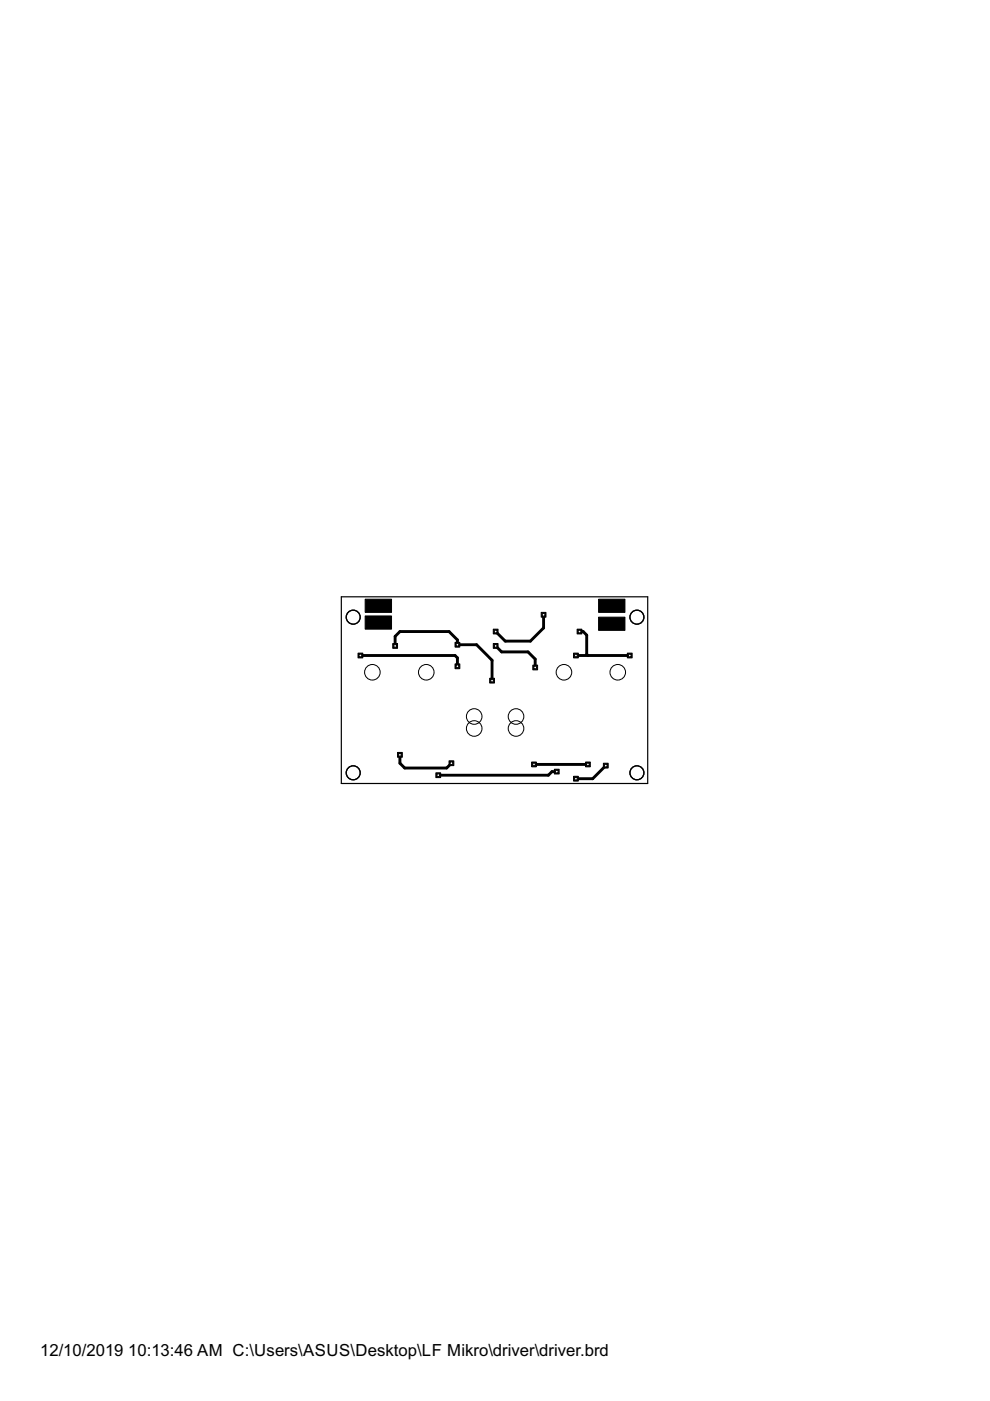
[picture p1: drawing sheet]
<svg xmlns="http://www.w3.org/2000/svg" width="210mm" height="297mm" viewBox="0 0 210 297" stroke-linecap="round" stroke-linejoin="round" font-family="sans-serif">
<path d="M77.4 127h5.6v2.8h-5.6zM77.4 130.6h5.6v2.8h-5.6zM126.9 127h5.6v2.8h-5.6zM126.9 130.9h5.6v2.7h-5.6zM113 141h1v1h-1z" fill="#000" stroke="#000" stroke-width=".21"/>
<g fill="none" stroke="#000" stroke-width=".25">
<circle cx="74.9" cy="130.9" r="1.48"/>
<circle cx="135" cy="130.9" r="1.48"/>
<circle cx="74.9" cy="163.9" r="1.48"/>
<circle cx="135" cy="163.9" r="1.48"/>
</g>
<path d="M76.4 139h20.1l.5 .5v1.8M83.8 136.9v-2l1-1h10.4l1.8 1.8v1h4l3.3 3.3v4.3M105.1 136.9l1.3 1.3h5.6l1.5 1.5v1.8M115.3 130.3v2.8l-2.8 2.8h-5.4l-2-2M122.1 139h11.4M122.9 133.9h.7l.8 .8v4l.3 .3M84.8 160v1.8l1 1h8.9l1-1M113.2 162.1h11.5M118 163.6h-1l-.7 .8h-23.4M128.4 162.6v-.3l-2.7 2.8h-3.6" fill="none" stroke="#000" stroke-width=".61"/>
<circle cx="113.5" cy="141.5" r=".3" fill="#fff" stroke="#000" stroke-width=".21"/>
<path d="M117.5 163.1h1.1v1h-1.1z" fill="#000" stroke="#000" stroke-width=".21"/>
<circle cx="118" cy="163.6" r=".3" fill="#fff" stroke="#000" stroke-width=".21"/>
<path d="M92.4 163.9h1v1h-1z" fill="#000" stroke="#000" stroke-width=".21"/>
<circle cx="92.9" cy="164.4" r=".3" fill="#fff" stroke="#000" stroke-width=".21"/>
<path d="M104.6 136.4h1v1.1h-1z" fill="#000" stroke="#000" stroke-width=".21"/>
<circle cx="105.1" cy="136.9" r=".3" fill="#fff" stroke="#000" stroke-width=".21"/>
<path d="M83.3 136.4h1v1.1h-1z" fill="#000" stroke="#000" stroke-width=".21"/>
<circle cx="83.8" cy="136.9" r=".3" fill="#fff" stroke="#000" stroke-width=".21"/>
<path d="M96.5 136.2h1v1h-1z" fill="#000" stroke="#000" stroke-width=".21"/>
<circle cx="97" cy="136.7" r=".3" fill="#fff" stroke="#000" stroke-width=".21"/>
<path d="M103.8 143.8h1v1h-1z" fill="#000" stroke="#000" stroke-width=".21"/>
<circle cx="104.3" cy="144.3" r=".3" fill="#fff" stroke="#000" stroke-width=".21"/>
<path d="M121.6 138.5h1v1h-1z" fill="#000" stroke="#000" stroke-width=".21"/>
<circle cx="122.1" cy="139" r=".3" fill="#fff" stroke="#000" stroke-width=".21"/>
<path d="M133 138.5h1v1h-1z" fill="#000" stroke="#000" stroke-width=".21"/>
<circle cx="133.5" cy="139" r=".3" fill="#fff" stroke="#000" stroke-width=".21"/>
<path d="M122.4 133.4h1v1h-1z" fill="#000" stroke="#000" stroke-width=".21"/>
<circle cx="122.9" cy="133.9" r=".3" fill="#fff" stroke="#000" stroke-width=".21"/>
<path d="M95.2 161.3h1v1h-1z" fill="#000" stroke="#000" stroke-width=".21"/>
<circle cx="95.7" cy="161.8" r=".3" fill="#fff" stroke="#000" stroke-width=".21"/>
<path d="M84.3 159.5h1v1h-1z" fill="#000" stroke="#000" stroke-width=".21"/>
<circle cx="84.8" cy="160" r=".3" fill="#fff" stroke="#000" stroke-width=".21"/>
<path d="M75.9 138.5h1v1h-1z" fill="#000" stroke="#000" stroke-width=".21"/>
<circle cx="76.4" cy="139" r=".3" fill="#fff" stroke="#000" stroke-width=".21"/>
<path d="M96.5 140.8h1v1h-1z" fill="#000" stroke="#000" stroke-width=".21"/>
<circle cx="97" cy="141.3" r=".3" fill="#fff" stroke="#000" stroke-width=".21"/>
<path d="M124.1 161.6h1.1v1h-1.1z" fill="#000" stroke="#000" stroke-width=".21"/>
<circle cx="124.7" cy="162.1" r=".3" fill="#fff" stroke="#000" stroke-width=".21"/>
<path d="M112.7 161.6h1v1h-1z" fill="#000" stroke="#000" stroke-width=".21"/>
<circle cx="113.2" cy="162.1" r=".3" fill="#fff" stroke="#000" stroke-width=".21"/>
<path d="M121.6 164.6h1v1h-1z" fill="#000" stroke="#000" stroke-width=".21"/>
<circle cx="122.1" cy="165.1" r=".3" fill="#fff" stroke="#000" stroke-width=".21"/>
<path d="M127.9 161.8h1v1h-1z" fill="#000" stroke="#000" stroke-width=".21"/>
<circle cx="128.4" cy="162.3" r=".3" fill="#fff" stroke="#000" stroke-width=".21"/>
<path d="M114.7 129.8h1.1v1.1h-1.1z" fill="#000" stroke="#000" stroke-width=".21"/>
<circle cx="115.3" cy="130.3" r=".3" fill="#fff" stroke="#000" stroke-width=".21"/>
<path d="M104.6 133.4h1v1h-1z" fill="#000" stroke="#000" stroke-width=".21"/>
<circle cx="105.1" cy="133.9" r=".3" fill="#fff" stroke="#000" stroke-width=".21"/>
<path d="M72.4 126.5h64.9v39.6h-64.9z" fill="none" stroke="#000" stroke-width=".25"/>
<g fill="none" stroke="#000" stroke-width=".21">
<circle cx="79" cy="142.5" r="1.65"/>
<circle cx="90.4" cy="142.5" r="1.65"/>
<circle cx="100.5" cy="154.5" r="1.65"/>
<circle cx="100.5" cy="151.9" r="1.65"/>
<circle cx="109.4" cy="151.9" r="1.65"/>
<circle cx="109.4" cy="154.5" r="1.65"/>
<circle cx="119.6" cy="142.5" r="1.65"/>
<circle cx="131" cy="142.5" r="1.65"/>
</g>
<g font-size="4">
<text x="8.5" y="287.5">12/10/2019</text>
<text x="27.2" y="287.5">10:13:46 AM C:\Users\ASUS\Desktop\LF Mikro\driver\driver.brd</text>
</g>
</svg>
